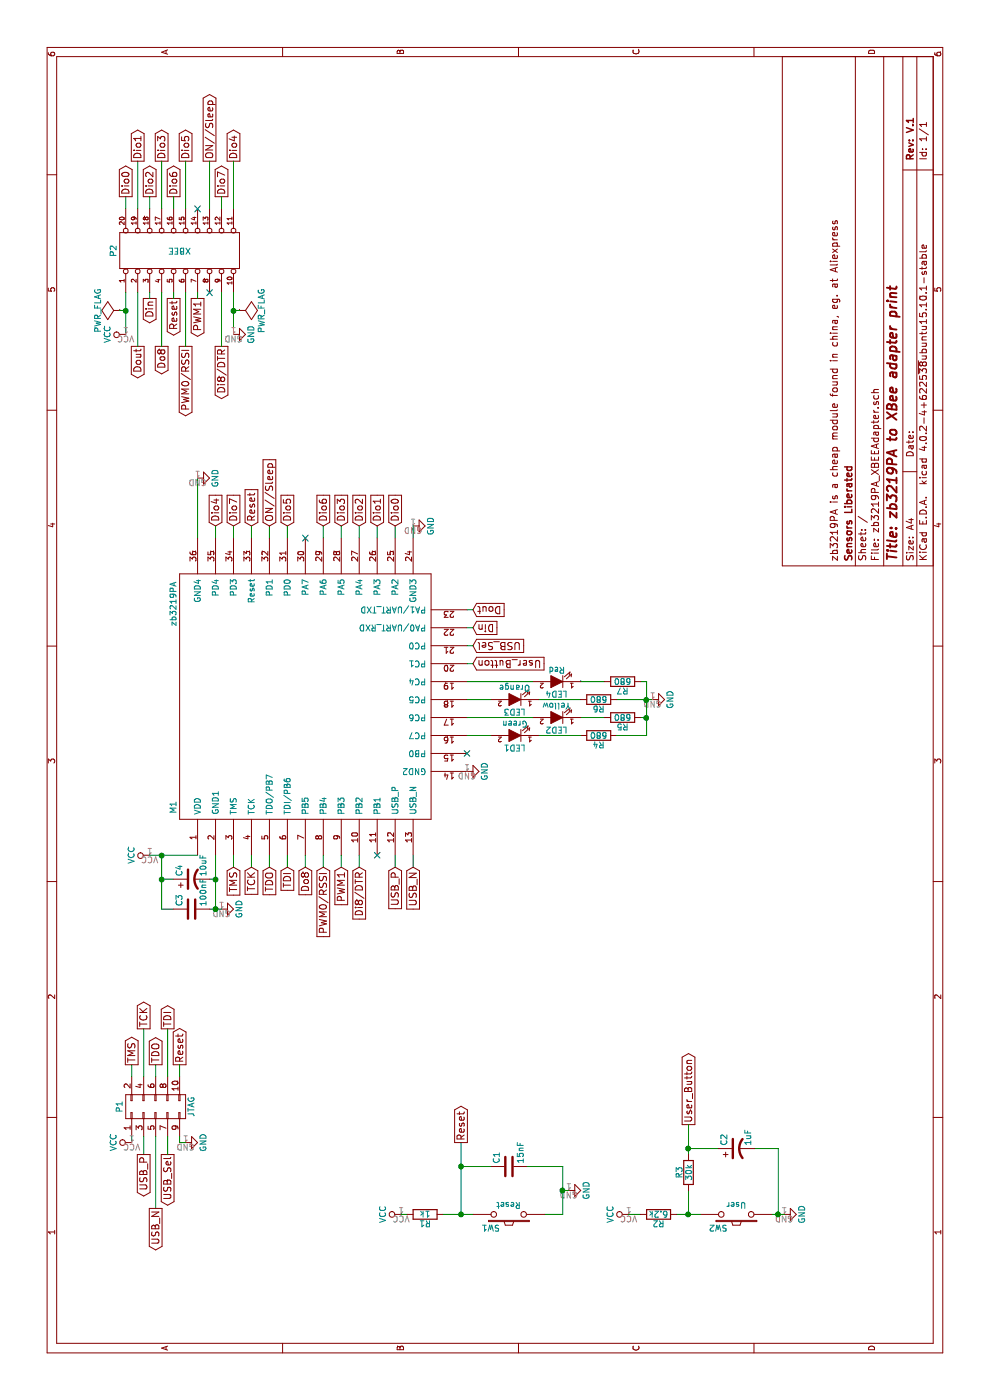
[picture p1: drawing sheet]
EESchema Schematic File Version 2
LIBS:power
LIBS:device
LIBS:transistors
LIBS:conn
LIBS:linear
LIBS:regul
LIBS:74xx
LIBS:cmos4000
LIBS:adc-dac
LIBS:memory
LIBS:xilinx
LIBS:microcontrollers
LIBS:dsp
LIBS:microchip
LIBS:analog_switches
LIBS:motorola
LIBS:texas
LIBS:intel
LIBS:audio
LIBS:interface
LIBS:digital-audio
LIBS:philips
LIBS:display
LIBS:cypress
LIBS:siliconi
LIBS:opto
LIBS:atmel
LIBS:contrib
LIBS:valves
LIBS:modules_droids
LIBS:cc2538modules
LIBS:zb3219PA_XBEEAdapter-cache
EELAYER 25 0
EELAYER END
$Descr A4 11693 8268
encoding utf-8
Sheet 1 1
Title "zb3219PA to XBee adapter print"
Date ""
Rev "V.1"
Comp "Sensors Liberated"
Comment1 "zb3219PA is a cheap module found in china, eg. at Aliexpress"
Comment2 ""
Comment3 ""
Comment4 ""
$EndDescr
$Comp
L zb3219PA M1
U 1 1
P 5900 2550
F 0 "M1" H 4950 3650 50  0000 C CNN
F 1 "zb3219PA" H 6650 3650 50  0000 C CNN
F 2 "printmodules:zb3219PAmoduleFootprint" H 5850 2550 50  0001 C CNN
F 3 "http://www.sz-cyit.com/ProductShow.asp?ID=124" H 5950 2300 50  0001 C CNN
F 4 "CC2538+CC2592 module" H 5900 2550 60  0001 C CNN "Characteristics"
F 5 "Cheap cc2538 module ($14.80)" H 5900 2550 60  0001 C CNN "Description"
F 6 "Custom - made from pinheaders 1.27mm pitch" H 5900 2550 60  0001 C CNN "Package ID"
F 7 "SPEC" H 5900 2550 60  0001 C CNN "Source"
F 8 "X" H 5900 2550 60  0001 C CNN "Critical"
F 9 "Found on Aliexpress: http://www.aliexpress.com/item/CC2538-module-CC2538-CC2592-ZigBee-high-Power-Module/32482311343.html" H 5900 2550 60  0001 C CNN "Notes"
F 10 "?" H 5900 2550 60  0001 C CNN "Manufacturer Name"
F 11 "zb3219PA" H 5900 2550 60  0001 C CNN "Manufacturer Part Number"
	1    5900 2550
	1    0    0    -1  
$EndComp
Text GLabel 7300 2100 2    60   Input ~ 0
Reset
$Comp
L DIL20 P2
U 1 1
P 9600 1500
F 0 "P2" H 9600 2050 50  0000 C CNN
F 1 "XBEE" V 9600 1500 50  0000 C CNN
F 2 "My modules:XBEE-HEADER" H 9600 1500 50  0001 C CNN
F 3 "" H 9600 1500 50  0000 C CNN
	1    9600 1500
	1    0    0    -1  
$EndComp
Text GLabel 9200 1450 0    60   Output ~ 0
Reset
Text GLabel 6450 3950 3    60   Input ~ 0
Din
Text GLabel 6600 3950 3    60   Input ~ 0
Dout
Text GLabel 7300 3000 2    60   Input ~ 0
Dio2
Text GLabel 7300 2850 2    60   Input ~ 0
Dio3
Text GLabel 7300 1800 2    60   Input ~ 0
Dio4
Text GLabel 7300 2400 2    60   Input ~ 0
Dio5
Text GLabel 7300 2700 2    60   Input ~ 0
Dio6
Text GLabel 7300 1950 2    60   Input ~ 0
Dio7
Text GLabel 9200 1250 0    60   Output ~ 0
Din
Text GLabel 8800 1150 0    60   Output ~ 0
Dout
Text GLabel 10050 1250 2    60   Output ~ 0
Dio2
Text GLabel 10350 1350 2    60   Output ~ 0
Dio3
Text GLabel 10050 1450 2    60   Output ~ 0
Dio6
Text GLabel 10350 1550 2    60   Output ~ 0
Dio5
Text GLabel 10050 1850 2    60   Output ~ 0
Dio7
Text GLabel 10350 1950 2    60   Output ~ 0
Dio4
Text GLabel 4450 2250 0    60   Input ~ 0
TDO
Text GLabel 4450 2400 0    60   Input ~ 0
TDI
Text GLabel 4450 1950 0    60   Input ~ 0
TMS
Text GLabel 4450 2100 0    60   Input ~ 0
TCK
$Comp
L CONN_02X05 P1
U 1 1
P 2450 1300
F 0 "P1" H 2450 1600 50  0000 C CNN
F 1 "JTAG" H 2450 1000 50  0000 C CNN
F 2 "Pin_Headers:Pin_Header_Straight_2x05_Pitch1.27mm" H 2450 1250 50  0001 C CNN
F 3 "" H 2450 100 50  0000 C CNN
F 4 "http://www.aliexpress.com/item/Free-Shipping-20pcs-lot-jtag-Block-10pin-straight-pin-DC3-10-Pin-DC3-10-Shrouded-Male/32568499180.html?spm=2114.01010208.3.59.wzsLXU&ws_ab_test=searchweb201556_10,searchweb201602_5_10017_10005_10006_10034_10021_507_10022_508_10020_10018_10019,searchweb201603_6&btsid=f785bb3a-dad8-4983-af37-79e666a724b0" H 2450 1300 60  0001 C CNN "Notes"
	1    2450 1300
	1    0    0    -1  
$EndComp
Text GLabel 2800 1100 2    60   Output ~ 0
TMS
Text GLabel 3100 1200 2    60   Output ~ 0
TCK
Text GLabel 2800 1300 2    60   Output ~ 0
TDO
Text GLabel 3100 1400 2    60   Output ~ 0
TDI
Text GLabel 2800 1500 2    60   Output ~ 0
Reset
Text GLabel 4450 2550 0    60   Input ~ 0
Do8
Text GLabel 8800 1350 0    60   Output ~ 0
Do8
Text GLabel 8800 1550 0    60   Output ~ 0
PWM0/RSSI
Text GLabel 4450 2700 0    60   Input ~ 0
PWM0/RSSI
Text GLabel 4450 2850 0    60   Input ~ 0
PWM1
Text GLabel 9200 1650 0    60   Output ~ 0
PWM1
NoConn ~ 9250 1750
Text GLabel 4450 3000 0    60   Input ~ 0
Di8/DTR
Text GLabel 8800 1850 0    60   Output ~ 0
Di8/DTR
Wire Wire Line
	7200 2100 7300 2100
Wire Wire Line
	9200 1450 9250 1450
Wire Wire Line
	8900 1050 9250 1050
Wire Wire Line
	4100 1800 4550 1800
Wire Wire Line
	8900 1950 9250 1950
Wire Wire Line
	6450 3950 6450 3900
Wire Wire Line
	6600 3950 6600 3900
Wire Wire Line
	7200 2250 7300 2250
Wire Wire Line
	7200 2400 7300 2400
Wire Wire Line
	7300 3300 7200 3300
Wire Wire Line
	7200 3000 7300 3000
Wire Wire Line
	7200 2850 7300 2850
Wire Wire Line
	7200 3150 7300 3150
Wire Wire Line
	9950 1050 10050 1050
Wire Wire Line
	9950 1150 10350 1150
Wire Wire Line
	9950 1250 10050 1250
Wire Wire Line
	9950 1350 10350 1350
Wire Wire Line
	9950 1450 10050 1450
Wire Wire Line
	9950 1550 10350 1550
Wire Wire Line
	9950 1850 10050 1850
Wire Wire Line
	9950 1950 10350 1950
Wire Wire Line
	7200 1650 7700 1650
Wire Wire Line
	4450 2250 4550 2250
Wire Wire Line
	4450 2400 4550 2400
Wire Wire Line
	4450 1950 4550 1950
Wire Wire Line
	4450 2100 4550 2100
Wire Wire Line
	2150 1100 2200 1100
Wire Wire Line
	2800 1100 2700 1100
Wire Wire Line
	2700 1200 3100 1200
Wire Wire Line
	2700 1300 2800 1300
Wire Wire Line
	3100 1400 2700 1400
Wire Wire Line
	2700 1500 2800 1500
Wire Wire Line
	9250 1150 8800 1150
Wire Wire Line
	9200 1250 9250 1250
Wire Wire Line
	4450 2550 4550 2550
Wire Wire Line
	8800 1350 9250 1350
Wire Wire Line
	8800 1550 9250 1550
Wire Wire Line
	4450 2700 4550 2700
Wire Wire Line
	4450 2850 4550 2850
Wire Wire Line
	9200 1650 9250 1650
Wire Wire Line
	4450 3000 4550 3000
Wire Wire Line
	8800 1850 9250 1850
NoConn ~ 7200 2550
Text GLabel 7300 2250 2    60   Input ~ 0
ON//Sleep
Wire Wire Line
	7200 2700 7300 2700
Text GLabel 10350 1750 2    60   Output ~ 0
ON//Sleep
Wire Wire Line
	9950 1750 10350 1750
NoConn ~ 9950 1650
Wire Wire Line
	2150 1500 2200 1500
Wire Wire Line
	2050 1200 2200 1200
Wire Wire Line
	1600 1300 2200 1300
$Comp
L SW_PUSH SW2
U 1 1
P 1550 6150
F 0 "SW2" H 1700 6260 50  0000 C CNN
F 1 "User" H 1550 6070 50  0000 C CNN
F 2 "Buttons_Switches_SMD:SW_SPST_B3U-1000P-B" H 1550 6150 50  0001 C CNN
F 3 "http://www.omron.com/ecb/products/pdf/en-b3u.pdf" H 1550 6150 50  0001 C CNN
F 4 "0.05A @ 12VDC " H 1550 6150 60  0001 C CNN "Characteristics"
F 5 "SWITCH TACTILE SPST-NO" H 1550 6150 60  0001 C CNN "Description"
F 6 "SPEC" H 1550 6150 60  0001 C CNN "Source"
F 7 "Omron" H 1550 6150 60  0001 C CNN "Manufacturer Name"
F 8 "B3U-1000P-B" H 1550 6150 60  0001 C CNN "Manufacturer Part Number"
	1    1550 6150
	0    -1   -1   0   
$EndComp
$Comp
L GND #PWR01
U 1 1
P 1550 6550
F 0 "#PWR01" H 1550 6300 50  0001 C CNN
F 1 "GND" H 1550 6400 50  0000 C CNN
F 2 "" H 1550 6550 50  0000 C CNN
F 3 "" H 1550 6550 50  0000 C CNN
	1    1550 6550
	1    0    0    -1  
$EndComp
Wire Wire Line
	1550 5650 1550 5850
Connection ~ 1550 5750
$Comp
L VCC #PWR02
U 1 1
P 4550 1250
F 0 "#PWR02" H 4550 1100 50  0001 C CNN
F 1 "VCC" H 4550 1400 50  0000 C CNN
F 2 "" H 4550 1250 50  0000 C CNN
F 3 "" H 4550 1250 50  0000 C CNN
	1    4550 1250
	1    0    0    -1  
$EndComp
Wire Wire Line
	4550 1250 4550 1650
$Comp
L VCC #PWR03
U 1 1
P 1550 5250
F 0 "#PWR03" H 1550 5100 50  0001 C CNN
F 1 "VCC" H 1550 5400 50  0000 C CNN
F 2 "" H 1550 5250 50  0000 C CNN
F 3 "" H 1550 5250 50  0000 C CNN
	1    1550 5250
	1    0    0    -1  
$EndComp
Wire Wire Line
	1550 5250 1550 5350
$Comp
L VCC #PWR04
U 1 1
P 8900 1050
F 0 "#PWR04" H 8900 900 50  0001 C CNN
F 1 "VCC" H 8900 1200 50  0000 C CNN
F 2 "" H 8900 1050 50  0000 C CNN
F 3 "" H 8900 1050 50  0000 C CNN
	1    8900 1050
	1    0    0    -1  
$EndComp
$Comp
L VCC #PWR05
U 1 1
P 2150 1100
F 0 "#PWR05" H 2150 950 50  0001 C CNN
F 1 "VCC" H 2150 1250 50  0000 C CNN
F 2 "" H 2150 1100 50  0000 C CNN
F 3 "" H 2150 1100 50  0000 C CNN
	1    2150 1100
	1    0    0    -1  
$EndComp
$Comp
L GND #PWR06
U 1 1
P 2150 1550
F 0 "#PWR06" H 2150 1300 50  0001 C CNN
F 1 "GND" H 2150 1400 50  0000 C CNN
F 2 "" H 2150 1550 50  0000 C CNN
F 3 "" H 2150 1550 50  0000 C CNN
	1    2150 1550
	1    0    0    -1  
$EndComp
$Comp
L GND #PWR07
U 1 1
P 5250 3900
F 0 "#PWR07" H 5250 3650 50  0001 C CNN
F 1 "GND" H 5250 3750 50  0000 C CNN
F 2 "" H 5250 3900 50  0000 C CNN
F 3 "" H 5250 3900 50  0000 C CNN
	1    5250 3900
	1    0    0    -1  
$EndComp
$Comp
L GND #PWR08
U 1 1
P 7300 3450
F 0 "#PWR08" H 7300 3200 50  0001 C CNN
F 1 "GND" H 7300 3300 50  0000 C CNN
F 2 "" H 7300 3450 50  0000 C CNN
F 3 "" H 7300 3450 50  0000 C CNN
	1    7300 3450
	1    0    0    -1  
$EndComp
Wire Wire Line
	7200 3450 7300 3450
$Comp
L GND #PWR09
U 1 1
P 7700 1650
F 0 "#PWR09" H 7700 1400 50  0001 C CNN
F 1 "GND" H 7700 1500 50  0000 C CNN
F 2 "" H 7700 1650 50  0000 C CNN
F 3 "" H 7700 1650 50  0000 C CNN
	1    7700 1650
	1    0    0    -1  
$EndComp
$Comp
L GND #PWR010
U 1 1
P 4100 1850
F 0 "#PWR010" H 4100 1600 50  0001 C CNN
F 1 "GND" H 4100 1700 50  0000 C CNN
F 2 "" H 4100 1850 50  0000 C CNN
F 3 "" H 4100 1850 50  0000 C CNN
	1    4100 1850
	1    0    0    -1  
$EndComp
Wire Wire Line
	4100 1750 4100 1850
$Comp
L GND #PWR011
U 1 1
P 8900 1950
F 0 "#PWR011" H 8900 1700 50  0001 C CNN
F 1 "GND" H 8900 1800 50  0000 C CNN
F 2 "" H 8900 1950 50  0000 C CNN
F 3 "" H 8900 1950 50  0000 C CNN
	1    8900 1950
	1    0    0    -1  
$EndComp
Text GLabel 2300 5750 2    60   Output ~ 0
User_Button
$Comp
L GND #PWR012
U 1 1
P 1750 4750
F 0 "#PWR012" H 1750 4500 50  0001 C CNN
F 1 "GND" H 1750 4600 50  0000 C CNN
F 2 "" H 1750 4750 50  0000 C CNN
F 3 "" H 1750 4750 50  0000 C CNN
	1    1750 4750
	1    0    0    -1  
$EndComp
$Comp
L C C1
U 1 1
P 1950 4250
F 0 "C1" H 1975 4350 50  0000 L CNN
F 1 "15nF" H 1975 4150 50  0000 L CNN
F 2 "Capacitors_SMD:C_0805" H 1988 4100 50  0001 C CNN
F 3 "" H 1950 4250 50  0000 C CNN
F 4 "CERM, 10V, +-10%, X5R" H 1950 4250 60  0001 C CNN "Characteristics"
F 5 "0805" H 1950 4250 60  0001 C CNN "Package ID"
	1    1950 4250
	1    0    0    -1  
$EndComp
Wire Wire Line
	1550 3850 2150 3850
Wire Wire Line
	1550 3700 1550 3950
Connection ~ 1550 3850
Wire Wire Line
	1950 4700 1950 4400
Wire Wire Line
	1750 4750 1750 4700
Connection ~ 1750 4700
$Comp
L VCC #PWR013
U 1 1
P 1550 3350
F 0 "#PWR013" H 1550 3200 50  0001 C CNN
F 1 "VCC" H 1550 3500 50  0000 C CNN
F 2 "" H 1550 3350 50  0000 C CNN
F 3 "" H 1550 3350 50  0000 C CNN
	1    1550 3350
	1    0    0    -1  
$EndComp
Wire Wire Line
	1550 3350 1550 3400
Text GLabel 2150 3850 2    60   Output ~ 0
Reset
Wire Wire Line
	2050 5750 2300 5750
Wire Wire Line
	2100 6000 2100 5750
Connection ~ 2100 5750
Wire Wire Line
	2100 6300 2100 6500
Wire Wire Line
	1550 6450 1550 6550
Wire Wire Line
	2100 6500 1550 6500
Wire Wire Line
	1550 5750 1750 5750
Text GLabel 6150 3950 3    60   Input ~ 0
User_Button
Wire Wire Line
	6150 3950 6150 3900
$Comp
L LED LED1
U 1 1
P 5550 4300
F 0 "LED1" H 5550 4400 50  0000 C CNN
F 1 "Green" H 5550 4200 50  0000 C CNN
F 2 "LEDs:LED_0805" H 5550 4300 50  0001 C CNN
F 3 "http://optoelectronics.liteon.com/upload/download/DS-22-99-0226/S_110_LTST-C170TBKT.pdf" H 5550 4300 50  0001 C CNN
F 4 "0805" H 5550 4300 60  0001 C CNN "Package ID"
F 5 "ANY" H 5550 4300 60  0001 C CNN "Source"
F 6 "LITE-ON" H 5550 4300 60  0001 C CNN "Manufacturer Name"
F 7 " LTST-C171GKT " H 5550 4300 60  0001 C CNN "Manufacturer Part Number"
	1    5550 4300
	0    -1   -1   0   
$EndComp
$Comp
L R R4
U 1 1
P 5550 5000
F 0 "R4" V 5630 5000 50  0000 C CNN
F 1 "680" V 5550 5000 50  0000 C CNN
F 2 "Resistors_SMD:R_0805" V 5480 5000 50  0001 C CNN
F 3 "" H 5550 5000 50  0000 C CNN
F 4 "5%, 0.125W" H 5550 5000 60  0001 C CNN "Characteristics"
F 5 "0805" H 5550 5000 60  0001 C CNN "Package ID"
F 6 "ANY" H 5550 5000 60  0001 C CNN "Source"
	1    5550 5000
	-1   0    0    1   
$EndComp
Wire Wire Line
	5550 5400 5550 5150
Wire Wire Line
	5700 5350 5700 5400
Wire Wire Line
	5850 5150 5850 5450
$Comp
L GND #PWR014
U 1 1
P 5850 5450
F 0 "#PWR014" H 5850 5200 50  0001 C CNN
F 1 "GND" H 5850 5300 50  0000 C CNN
F 2 "" H 5850 5450 50  0000 C CNN
F 3 "" H 5850 5450 50  0000 C CNN
	1    5850 5450
	1    0    0    -1  
$EndComp
Wire Wire Line
	6000 4850 6000 4850
Wire Wire Line
	5850 4850 5850 4500
Wire Wire Line
	5700 5050 5700 4850
Wire Wire Line
	5550 4850 5550 4500
Wire Wire Line
	6000 3900 6000 4450
Wire Wire Line
	5850 3900 5850 4100
Wire Wire Line
	5700 3900 5700 4450
Wire Wire Line
	5550 3900 5550 4100
Wire Wire Line
	6000 5050 6000 4850
Wire Wire Line
	5550 5400 6000 5400
Connection ~ 5700 5400
Wire Wire Line
	6000 5400 6000 5350
Connection ~ 5850 5400
Text GLabel 10050 1050 2    60   Output ~ 0
Dio0
Text GLabel 10350 1150 2    60   Output ~ 0
Dio1
NoConn ~ 5400 3900
Text GLabel 7300 3300 2    60   Input ~ 0
Dio0
Wire Wire Line
	7300 1950 7200 1950
Text GLabel 7300 3150 2    60   Input ~ 0
Dio1
Wire Wire Line
	7200 1800 7300 1800
NoConn ~ 4550 3150
Text GLabel 6300 3950 3    60   Input ~ 0
USB_Sel
Wire Wire Line
	6300 3950 6300 3900
Text GLabel 2050 1400 0    60   Output ~ 0
USB_Sel
Wire Wire Line
	2050 1400 2200 1400
Text GLabel 4450 3300 0    60   Input ~ 0
USB_P
Wire Wire Line
	4450 3300 4550 3300
Text GLabel 4450 3450 0    60   Input ~ 0
USB_N
Wire Wire Line
	4450 3450 4550 3450
Text GLabel 2050 1200 0    60   Output ~ 0
USB_P
Text GLabel 1600 1300 0    60   Output ~ 0
USB_N
Wire Wire Line
	2150 1550 2150 1500
Wire Wire Line
	1550 4550 1550 4700
Wire Wire Line
	1550 4700 1950 4700
Wire Wire Line
	1950 4100 1950 3850
Connection ~ 1950 3850
Connection ~ 4100 1800
Wire Wire Line
	4350 1750 4350 1800
Connection ~ 4350 1800
Wire Wire Line
	4100 1350 4100 1450
Wire Wire Line
	4100 1350 4550 1350
Connection ~ 4550 1350
Wire Wire Line
	4350 1450 4350 1350
Connection ~ 4350 1350
$Comp
L CP1 C4
U 1 1
P 4350 1600
F 0 "C4" H 4375 1700 50  0000 L CNN
F 1 "10uF" H 4375 1500 50  0000 L CNN
F 2 "Capacitors_SMD:C_0805" H 4350 1600 50  0001 C CNN
F 3 "" H 4350 1600 50  0000 C CNN
F 4 "TANT, 10V, +-20%" H 4350 1600 60  0001 C CNN "Characteristics"
F 5 "0805" H 4350 1600 60  0001 C CNN "Package ID"
	1    4350 1600
	1    0    0    -1  
$EndComp
Connection ~ 1550 6500
$Comp
L PWR_FLAG #FLG015
U 1 1
P 9100 1000
F 0 "#FLG015" H 9100 1095 50  0001 C CNN
F 1 "PWR_FLAG" H 9100 1180 50  0000 C CNN
F 2 "" H 9100 1000 50  0000 C CNN
F 3 "" H 9100 1000 50  0000 C CNN
	1    9100 1000
	1    0    0    -1  
$EndComp
Wire Wire Line
	9100 1050 9100 1000
Connection ~ 9100 1050
$Comp
L PWR_FLAG #FLG016
U 1 1
P 9100 2000
F 0 "#FLG016" H 9100 2095 50  0001 C CNN
F 1 "PWR_FLAG" H 9100 2180 50  0000 C CNN
F 2 "" H 9100 2000 50  0000 C CNN
F 3 "" H 9100 2000 50  0000 C CNN
	1    9100 2000
	-1   0    0    1   
$EndComp
Wire Wire Line
	9100 2000 9100 1950
Connection ~ 9100 1950
$Comp
L LED LED2
U 1 1
P 5700 4650
F 0 "LED2" H 5700 4750 50  0000 C CNN
F 1 "Yellow" H 5700 4550 50  0000 C CNN
F 2 "LEDs:LED_0805" H 5700 4650 50  0001 C CNN
F 3 "http://optoelectronics.liteon.com/upload/download/DS22-2000-110/S_110_LTST-C171KSKT.pdf" H 5700 4650 50  0001 C CNN
F 4 "0805" H 5700 4650 60  0001 C CNN "Package ID"
F 5 "ANY" H 5700 4650 60  0001 C CNN "Source"
F 6 "LITE-ON" H 5700 4650 60  0001 C CNN "Manufacturer Name"
F 7 "LTST-C171KSKT" H 5700 4650 60  0001 C CNN "Manufacturer Part Number"
	1    5700 4650
	0    -1   -1   0   
$EndComp
$Comp
L LED LED3
U 1 1
P 5850 4300
F 0 "LED3" H 5850 4400 50  0000 C CNN
F 1 "Orange" H 5850 4200 50  0000 C CNN
F 2 "LEDs:LED_0805" H 5850 4300 50  0001 C CNN
F 3 "hhttp://optoelectronics.liteon.com/upload/download/DS-22-99-0185/S_110_LTST-C170KFKT.pdf" H 5850 4300 50  0001 C CNN
F 4 "0805" H 5850 4300 60  0001 C CNN "Package ID"
F 5 "ANY" H 5850 4300 60  0001 C CNN "Source"
F 6 "LITE-ON" H 5850 4300 60  0001 C CNN "Manufacturer Name"
F 7 "LTST-C170KFKT" H 5850 4300 60  0001 C CNN "Manufacturer Part Number"
	1    5850 4300
	0    -1   -1   0   
$EndComp
$Comp
L LED LED4
U 1 1
P 6000 4650
F 0 "LED4" H 6000 4750 50  0000 C CNN
F 1 "Red" H 6000 4550 50  0000 C CNN
F 2 "LEDs:LED_0805" H 6000 4650 50  0001 C CNN
F 3 "http://optoelectronics.liteon.com/upload/download/DS22-2000-109/S_110_LTST-C171KRKT.pdf" H 6000 4650 50  0001 C CNN
F 4 "0805" H 6000 4650 60  0001 C CNN "Package ID"
F 5 "ANY" H 6000 4650 60  0001 C CNN "Source"
F 6 "LITE-ON" H 6000 4650 60  0001 C CNN "Manufacturer Name"
F 7 "LTST-C171KRKT" H 6000 4650 60  0001 C CNN "Manufacturer Part Number"
	1    6000 4650
	0    -1   -1   0   
$EndComp
$Comp
L R R5
U 1 1
P 5700 5200
F 0 "R5" V 5780 5200 50  0000 C CNN
F 1 "680" V 5700 5200 50  0000 C CNN
F 2 "Resistors_SMD:R_0805" V 5630 5200 50  0001 C CNN
F 3 "" H 5700 5200 50  0000 C CNN
F 4 "5%, 0.125W" H 5700 5200 60  0001 C CNN "Characteristics"
F 5 "0805" H 5700 5200 60  0001 C CNN "Package ID"
F 6 "ANY" H 5700 5200 60  0001 C CNN "Source"
	1    5700 5200
	-1   0    0    1   
$EndComp
$Comp
L R R6
U 1 1
P 5850 5000
F 0 "R6" V 5930 5000 50  0000 C CNN
F 1 "680" V 5850 5000 50  0000 C CNN
F 2 "Resistors_SMD:R_0805" V 5780 5000 50  0001 C CNN
F 3 "" H 5850 5000 50  0000 C CNN
F 4 "5%, 0.125W" H 5850 5000 60  0001 C CNN "Characteristics"
F 5 "0805" H 5850 5000 60  0001 C CNN "Package ID"
F 6 "ANY" H 5850 5000 60  0001 C CNN "Source"
	1    5850 5000
	-1   0    0    1   
$EndComp
$Comp
L R R7
U 1 1
P 6000 5200
F 0 "R7" V 6080 5200 50  0000 C CNN
F 1 "680" V 6000 5200 50  0000 C CNN
F 2 "Resistors_SMD:R_0805" V 5930 5200 50  0001 C CNN
F 3 "" H 6000 5200 50  0000 C CNN
F 4 "5%, 0.125W" H 6000 5200 60  0001 C CNN "Characteristics"
F 5 "0805" H 6000 5200 60  0001 C CNN "Package ID"
F 6 "ANY" H 6000 5200 60  0001 C CNN "Source"
	1    6000 5200
	-1   0    0    1   
$EndComp
$Comp
L R R1
U 1 1
P 1550 3550
F 0 "R1" V 1630 3550 50  0000 C CNN
F 1 "1k" V 1550 3550 50  0000 C CNN
F 2 "Resistors_SMD:R_0805" V 1480 3550 50  0001 C CNN
F 3 "" H 1550 3550 50  0000 C CNN
F 4 "5%, 0.063W" H 1550 3550 60  0001 C CNN "Characteristics"
F 5 "0805" H 1550 3550 60  0001 C CNN "Package ID"
F 6 "ANY" H 1550 3550 60  0001 C CNN "Source"
	1    1550 3550
	-1   0    0    1   
$EndComp
$Comp
L R R2
U 1 1
P 1550 5500
F 0 "R2" V 1630 5500 50  0000 C CNN
F 1 "6.2k" V 1550 5500 50  0000 C CNN
F 2 "Resistors_SMD:R_0805" V 1480 5500 50  0001 C CNN
F 3 "" H 1550 5500 50  0000 C CNN
F 4 "5%, 0.063W" H 1550 5500 60  0001 C CNN "Characteristics"
F 5 "0805" H 1550 5500 60  0001 C CNN "Package ID"
F 6 "ANY" H 1550 5500 60  0001 C CNN "Source"
	1    1550 5500
	-1   0    0    1   
$EndComp
$Comp
L R R3
U 1 1
P 1900 5750
F 0 "R3" V 1980 5750 50  0000 C CNN
F 1 "30k" V 1900 5750 50  0000 C CNN
F 2 "Resistors_SMD:R_0805" V 1830 5750 50  0001 C CNN
F 3 "" H 1900 5750 50  0000 C CNN
F 4 "5%, 0.063W" H 1900 5750 60  0001 C CNN "Characteristics"
F 5 "0805" H 1900 5750 60  0001 C CNN "Package ID"
F 6 "ANY" H 1900 5750 60  0001 C CNN "Source"
	1    1900 5750
	0    -1   -1   0   
$EndComp
$Comp
L C C3
U 1 1
P 4100 1600
F 0 "C3" H 4125 1700 50  0000 L CNN
F 1 "100nF" H 4125 1500 50  0000 L CNN
F 2 "Capacitors_SMD:C_0805" H 4138 1450 50  0001 C CNN
F 3 "" H 4100 1600 50  0000 C CNN
F 4 "CERM, 10V, +-10%, X5R" H 4100 1600 60  0001 C CNN "Characteristics"
F 5 "0805" H 4100 1600 60  0001 C CNN "Package ID"
	1    4100 1600
	1    0    0    -1  
$EndComp
$Comp
L CP1 C2
U 1 1
P 2100 6150
F 0 "C2" H 2125 6250 50  0000 L CNN
F 1 "1uF" H 2125 6050 50  0000 L CNN
F 2 "Capacitors_SMD:C_0805" H 2100 6150 50  0001 C CNN
F 3 "" H 2100 6150 50  0000 C CNN
F 4 "TANT, 10V, +-20%" H 2100 6150 60  0001 C CNN "Characteristics"
F 5 "0805" H 2100 6150 60  0001 C CNN "Package ID"
	1    2100 6150
	1    0    0    -1  
$EndComp
$Comp
L SW_PUSH SW1
U 1 1
P 1550 4250
F 0 "SW1" H 1700 4360 50  0000 C CNN
F 1 "Reset" H 1550 4170 50  0000 C CNN
F 2 "Buttons_Switches_SMD:SW_SPST_B3U-1000P-B" H 1550 4250 50  0001 C CNN
F 3 "http://www.omron.com/ecb/products/pdf/en-b3u.pdf" H 1550 4250 50  0001 C CNN
F 4 "0.05A @ 12VDC " H 1550 4250 60  0001 C CNN "Characteristics"
F 5 "SWITCH TACTILE SPST-NO" H 1550 4250 60  0001 C CNN "Description"
F 6 "SPEC" H 1550 4250 60  0001 C CNN "Source"
F 7 "Omron" H 1550 4250 60  0001 C CNN "Manufacturer Name"
F 8 "B3U-1000P-B" H 1550 4250 60  0001 C CNN "Manufacturer Part Number"
	1    1550 4250
	0    -1   -1   0   
$EndComp
$EndSCHEMATC
